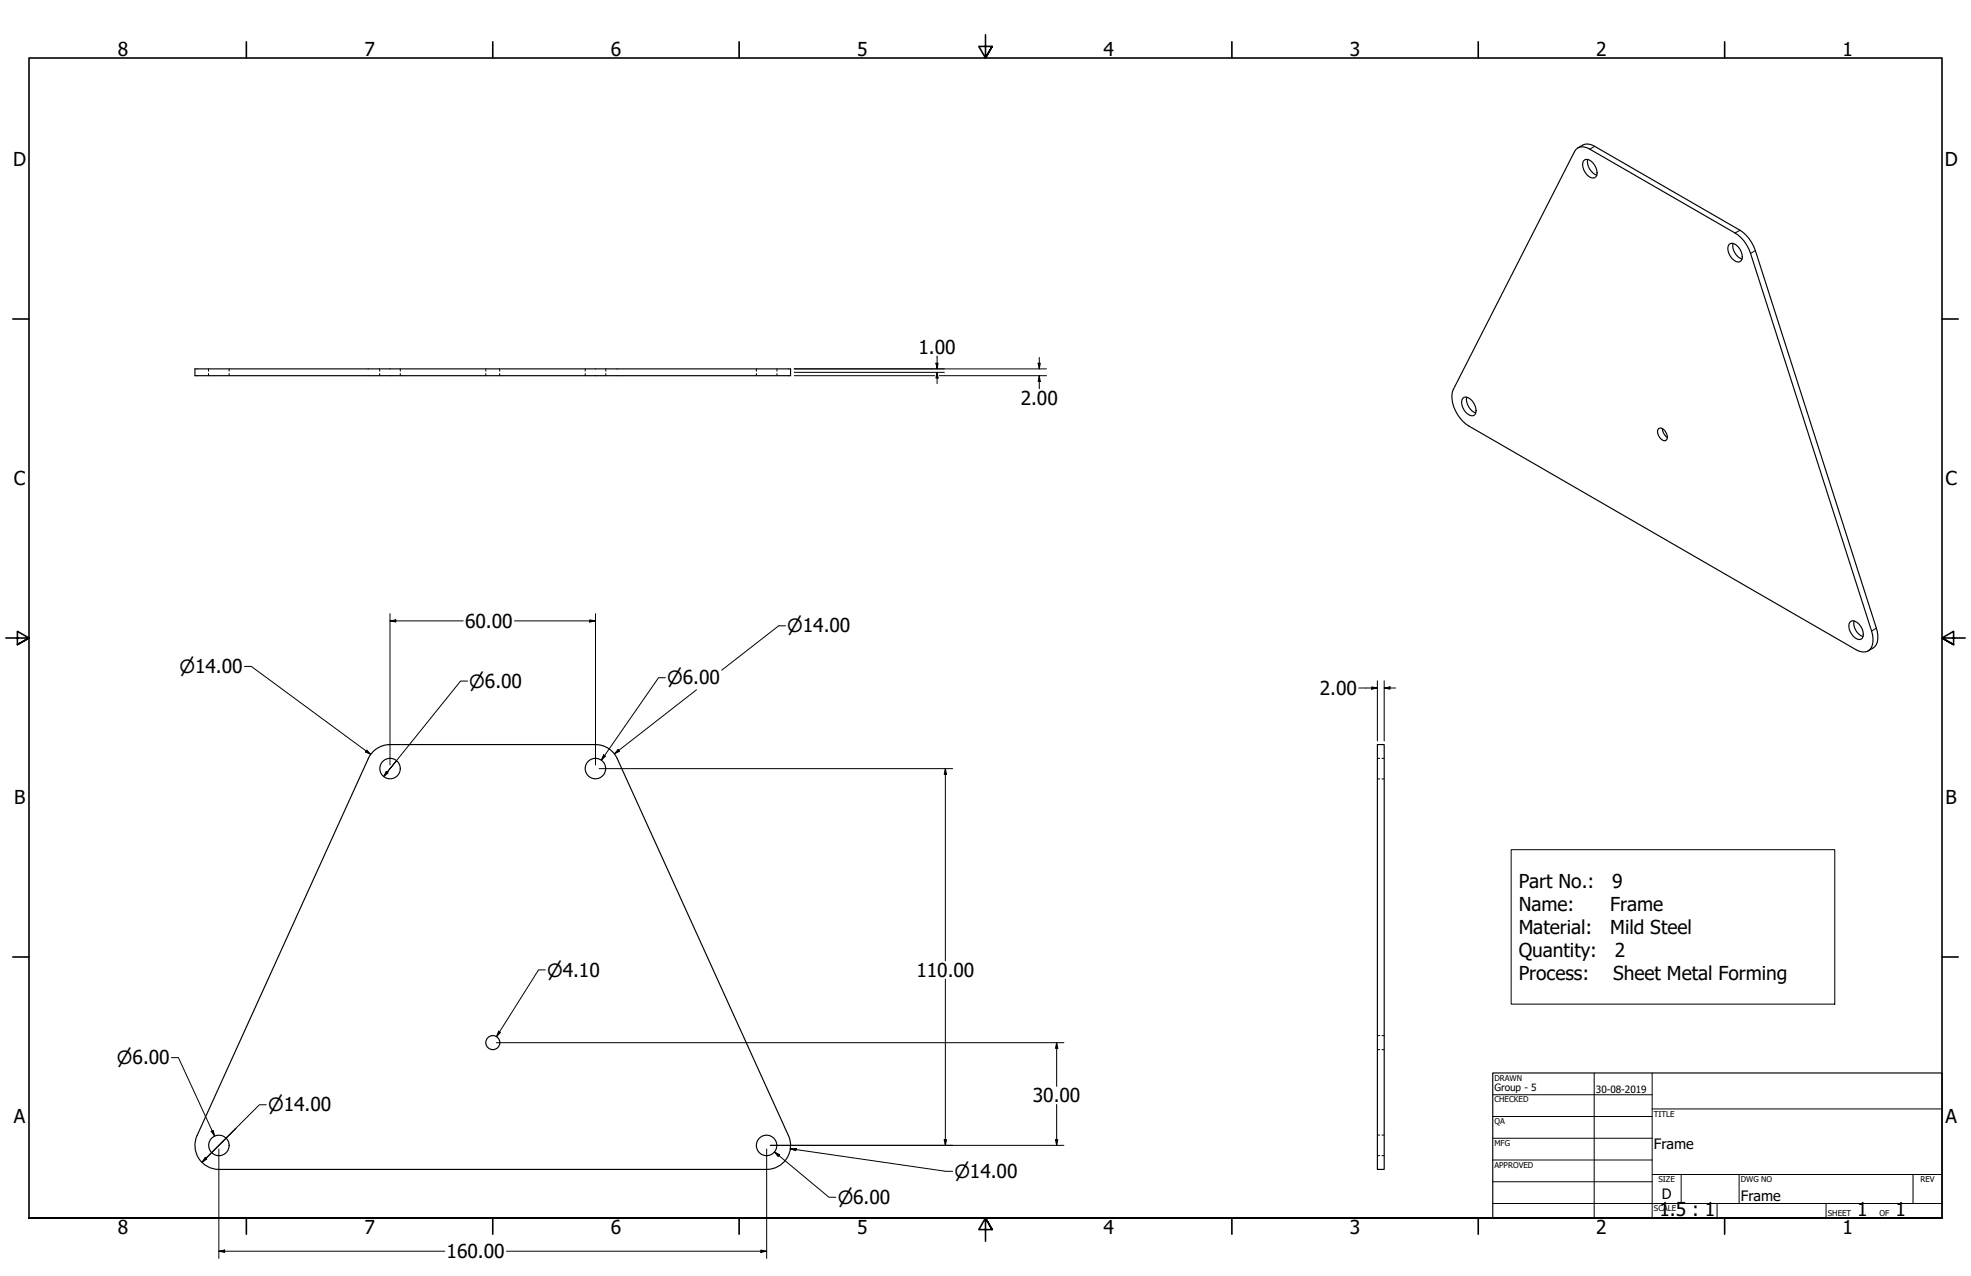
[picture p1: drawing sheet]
<svg xmlns="http://www.w3.org/2000/svg" width="864mm" height="559mm" viewBox="0 0 864 559" stroke-linecap="round" stroke-linejoin="round" font-family="sans-serif">
<!-- layer: Visible (ANSI) -->
<g fill="none" stroke="#000" stroke-width=".51">
<path d="M690.6 65.4a4.5 4.5 0 0 1 6-.1l63.6 36.7a16.1 16.1 0 0 1 6.8 9l53 165.4a8.3 8.3 0 0 1-.9 8.2 4.9 4.9 0 0 1-5.9-.1l-169.6-97.9a15.8 15.8 0 0 1-7.3-14.8zM691.3 64.8a5.8 5.8 0 0 1 7.4-.7l63.7 36.7a16.5 16.5 0 0 1 6.7 8.9l53 165.4a8.4 8.4 0 0 1-.7 8.1l-2.9 1.9M693.9 70.4a2.58 2.58 0 0 1 4 .9 5.4 5.4 0 0 1 1.4 6.1 2.58 2.58 0 0 1-4-.9 5.4 5.4 0 0 1-1.4-6.1zM695.6 69.9a6.4 6.4 0 0 0 4 6.8M757.6 107.1a2.58 2.58 0 0 1 4 1 5.4 5.4 0 0 1 1.3 6.1 2.15 2.15 0 0 1-3.1-.2 6 6 0 0 1-2.2-6.9zM759.3 106.6a6.4 6.4 0 0 0 4 6.9M85.4 161.5h261v3h-261zM640.9 174.4a3.4 3.4 0 0 1 4.8 2 4 4 0 0 1 0 5.6 5.5 5.5 0 0 1-5.2-6.8zM642.6 173.9a6.4 6.4 0 0 0 4 6.9M726.8 187.6a3.1 3.1 0 0 1 3.6 3 1.7 1.7 0 0 1-.9 2.4 3.9 3.9 0 0 1-2.7-5.4zM728.3 187.7a5 5 0 0 0 2.3 3.9M810.6 272.4a3.4 3.4 0 0 1 4.7 2 4 4 0 0 1 0 5.6 4.8 4.8 0 0 1-4.7-3.6 4.1 4.1 0 0 1 0-4z"/>
<path d="M812.4 271.9a6.3 6.3 0 0 0 3.9 6.9M603.5 326.1h3v186h-3zM95.9 512.1h240M95.9 512.1a10.5 10.5 0 0 1-9.5-14.8l74.9-165.1a10.5 10.5 0 0 1 9.6-6.1h90a10.5 10.5 0 0 1 9.6 6.1l74.9 165.1a10.5 10.5 0 0 1-9.5 14.8"/>
<circle cx="170.9" cy="336.6" r="4.5"/>
<circle cx="260.9" cy="336.6" r="4.5"/>
<circle cx="215.9" cy="456.6" r="3.1"/>
<circle cx="95.9" cy="501.6" r="4.5"/>
<circle cx="335.9" cy="501.6" r="4.5"/>
</g>
<!-- layer: Hidden (ANSI) -->
<g fill="none" stroke="#000" stroke-width=".44">
<path d="M91.4 161.5v1.1M91.4 163.6v.9M100.4 161.5v1.1M100.4 163.6v.9M166.4 161.5v1.1M166.4 163.6v.9M175.4 161.5v1.1M175.4 163.6v.9M212.9 161.5v1.1M212.9 163.6v.9M218.9 161.5v1.1M218.9 163.6v.9"/>
<path d="M256.4 161.5v1.1M256.4 163.6v.9M265.4 161.5v1.1M265.4 163.6v.9M331.4 161.5v1.1M331.4 163.6v.9M340.4 161.5v1.1M340.4 163.6v.9M603.5 332.1h1M605.5 332.1h1M603.5 341.1h1M605.5 341.1h1"/>
<path d="M603.5 459.7h1M603.5 453.5h1M605.5 459.7h1M605.5 453.5h1M603.5 497.1h1M605.5 497.1h1M603.5 506.1h1M605.5 506.1h1"/>
</g>
<!-- layer: Visible Narrow (ANSI) -->
<path d="M698.7 64.1l-2.1 1.2M762.4 100.8l-2.2 1.2M769.1 109.7l-2.1 1.3M822.1 275.1l-2.1 1.3" fill="none" stroke="#000" stroke-width=".44"/>
<!-- layer: Border (ANSI) -->
<g fill="none" stroke="#000" stroke-width=".7">
<path d="M107.9 18.3v7.1M215.9 18.3v7.1M323.8 18.3v7.1M431.8 15.2v10.2l-2.9-5.1h5.8l-2.9 5.1 2.9-5.1M539.8 18.3v7.1M647.7 18.3v7.1M755.6 18.3v7.1M5.6 139.7h7.1M850.9 139.7h7.1M2.5 279.4h10.2l-5.1-2.9v5.8l5.1-2.9-5.1 2.9M861.1 279.4h-10.2l5.1-2.9v5.8l-5.1-2.9 5.1 2.9M5.6 419.1h7.1"/>
<path d="M850.9 419.1h7.1M12.7 533.4v-508h838.2v508h-838.2h838.2M107.9 533.4v7.1M215.9 533.4v7.1M323.8 533.4v7.1M434.7 538.5l-2.9-5.1 2.9 5.1h-5.8l2.9-5.1v10.2M539.8 533.4v7.1M647.7 533.4v7.1M755.6 533.4v7.1"/>
</g>
<!-- layer: Title (ANSI) -->
<g fill="none" stroke="#000" stroke-width=".44">
<path d="M654 479.4h69.9M698.5 469.9v63.5M723.9 469.9v63.5M654 488.9h69.9M654 498.5h69.9M723.9 485.6h127M654 508h69.9M654 517.5h69.9M723.9 514.3h127M736.6 514.3v12.7M762 514.3v12.7M838.2 514.3v12.7"/>
<path d="M654 527h196.9M752.3 527v6.4M800.1 527v6.4"/>
</g>
<path d="M654 469.9h196.9v63.5h-196.9z" fill="none" stroke="#000" stroke-width=".51"/>
<!-- layer: Dimension (ANSI) -->
<g fill="none" stroke="#000" stroke-width=".44">
<path d="M410.1 159.1h.9l-.4 2.4zM410.6 155.9v5.6M454.9 159.1h.9l-.4 2.4zM455.4 156.5v5M348 161.5h110.5M348 163.1h65.8M348 164.5h61.6M410.6 163.1l.4 2.4h-.9zM410.6 163.1v4.9M411.5 164.5h47M455.4 164.5l.4 2.6h-.9zM455.4 164.5v5.7"/>
<path d="M170.9 271.9l2.5-.4v.9zM170.9 271.9h32M170.9 268.7v66.3M225.4 271.9h35.5M258.4 271.5l2.5 .4-2.5 .5zM260.9 268.7v66.3M344.2 274.1h-3l-25 19.4M107.1 291.8h3l52.3 38.6M204.9 298.3h-3.1l-32.1 39.8 4-5M291.5 296.8h-3l-25 36.1M603.5 298.1v26.4M606.5 298.1v26.4"/>
<path d="M305.2 302.1l-36 28M595.3 301.3h8.2M601 300.8l2.5 .5-2.5 .5zM606.5 301.3l2.5-.5v1zM606.5 301.3h5M160.7 328.5l1.7 1.9-2.3-1.1zM169.2 337.8l.9 .7-2 1.6zM169.7 338.1l-1.6 2M262.5 336.6h154.9M264.5 330.6l.8 .6-1.8 1.7zM270.8 328.2l.7 .8-2.3 1.1zM414.2 336.6l.5 2.5h-1z"/>
<path d="M414.2 336.6v84.2M239 424.8h-3l-18.4 29.2M414.2 428.8v72.8M217.5 456.6h248.7M218.4 451.6l.9 .5-1.7 1.9zM463 456.6l.5 2.5h-1zM463 456.6v19.1M75.1 463.2h3.1l15.8 34.3M92.5 495.4l.9-.4 .6 2.5zM116.6 483.8h-2.9l-23.5 23.4 13.1-13M413.7 499.1h1l-.5 2.5zM462.5 499.1h1l-.5 2.5z"/>
<path d="M463 483.7v17.9M89.9 506.9l.7 .7-2.1 1.4zM90.2 507.2l-1.7 1.8M95.9 503.2v47.9M335.9 503.2v47.9M337.5 501.6h128.7M339.3 504.5l2.3 1.2-.7 .8zM339.3 504.5l23.9 19.8h3M346.3 503.1l2.6-.1-.2 .9zM346.3 503.1l68.1 9.9h3M95.9 547.9l2.5-.5v1zM95.9 547.9h99"/>
<path d="M221.9 547.9h114M333.4 547.4l2.5 .5-2.5 .5z"/>
</g>
<g fill="#000">
<path d="M410.1 159.1h.9l-.4 2.4z" fill-rule="evenodd"/>
<path d="M454.9 159.1h.9l-.4 2.4z" fill-rule="evenodd"/>
<path d="M410.6 163.1l.4 2.4h-.9z" fill-rule="evenodd"/>
<path d="M455.4 164.5l.4 2.6h-.9z" fill-rule="evenodd"/>
<path d="M170.9 271.9l2.5-.4v.9z" fill-rule="evenodd"/>
<path d="M258.4 271.5l2.5 .4-2.5 .5z" fill-rule="evenodd"/>
<path d="M601 300.8l2.5 .5-2.5 .5z" fill-rule="evenodd"/>
<path d="M606.5 301.3l2.5-.5v1z" fill-rule="evenodd"/>
<path d="M160.7 328.5l1.7 1.9-2.3-1.1z" fill-rule="evenodd"/>
<path d="M169.2 337.8l.9 .7-2 1.6z" fill-rule="evenodd"/>
<path d="M264.5 330.6l.8 .6-1.8 1.7z" fill-rule="evenodd"/>
<path d="M270.8 328.2l.7 .8-2.3 1.1z" fill-rule="evenodd"/>
<path d="M414.2 336.6l.5 2.5h-1z" fill-rule="evenodd"/>
<path d="M218.4 451.6l.9 .5-1.7 1.9z" fill-rule="evenodd"/>
<path d="M463 456.6l.5 2.5h-1z" fill-rule="evenodd"/>
<path d="M92.5 495.4l.9-.4 .6 2.5z" fill-rule="evenodd"/>
<path d="M413.7 499.1h1l-.5 2.5z" fill-rule="evenodd"/>
<path d="M462.5 499.1h1l-.5 2.5z" fill-rule="evenodd"/>
<path d="M89.9 506.9l.7 .7-2.1 1.4z" fill-rule="evenodd"/>
<path d="M339.3 504.5l2.3 1.2-.7 .8z" fill-rule="evenodd"/>
<path d="M346.3 503.1l2.6-.1-.2 .9z" fill-rule="evenodd"/>
<path d="M95.9 547.9l2.5-.5v1z" fill-rule="evenodd"/>
<path d="M333.4 547.4l2.5 .5-2.5 .5z" fill-rule="evenodd"/>
</g>
<!-- layer: Symbol (ANSI) -->
<path d="M662.1 372.1h141.8v67.6h-141.8z" fill="none" stroke="#000" stroke-width=".44"/>
<g font-size="8.4">
<text x="51.7" y="24.4">8</text>
<text x="159.6" y="24.4">7</text>
<text x="267.6" y="24.4">6</text>
<text x="375.5" y="24.4">5</text>
<text x="483.5" y="24.4">4</text>
<text x="591.4" y="24.4">3</text>
<text x="699.4" y="24.4">2</text>
<text x="807.3" y="24.4">1</text>
<text x="5.8" y="72.9">D</text>
<text x="852.1" y="72.9">D</text>
<text x="402.5" y="154.9">1.00</text>
<text x="447.2" y="177.3">2.00</text>
<text x="6.1" y="212.6">C</text>
<text x="852.4" y="212.6">C</text>
<text x="203.8" y="275">60.00</text>
<text x="578.3" y="304.4">2.00</text>
<text x="6.2" y="352.3">B</text>
<text x="852.5" y="352.3">B</text>
<text x="665.4" y="388.9">Part No.:</text>
<text x="706.4" y="388.9">9</text>
<text x="665.4" y="398.9">Name:</text>
<text x="705.5" y="398.9">Frame</text>
<text x="665.4" y="408.9">Material:</text>
<text x="705.5" y="408.9">Mild Steel</text>
<text x="665.4" y="419">Quantity:</text>
<text x="707.6" y="419">2</text>
<text x="401.5" y="427.9">110.00</text>
<text x="665.4" y="429">Process:</text>
<text x="706.8" y="429">Sheet Metal Forming</text>
<text x="452.6" y="482.7">30.00</text>
<text x="6.1" y="492">A</text>
<text x="852.4" y="492">A</text>
<text x="727.1" y="532.5">1.5 : 1</text>
<text x="813.8" y="532.6">1</text>
<text x="830.5" y="532.6">1</text>
<text x="51.7" y="540.5">8</text>
<text x="159.6" y="540.5">7</text>
<text x="267.6" y="540.5">6</text>
<text x="375.5" y="540.5">5</text>
<text x="483.5" y="540.5">4</text>
<text x="591.4" y="540.5">3</text>
<text x="699.4" y="540.5">2</text>
<text x="807.3" y="540.5">1</text>
<text x="195.7" y="551">160.00</text>
</g>
<g font-size="8">
<text x="344.9" y="277">⌀14.00</text>
<text x="78.7" y="294.8">⌀14.00</text>
<text x="292.4" y="299.7">⌀6.00</text>
<text x="205.6" y="301.2">⌀6.00</text>
<text x="239.8" y="427.7">⌀4.10</text>
<text x="51.2" y="466.1">⌀6.00</text>
<text x="117.5" y="486.7">⌀14.00</text>
<text x="418.2" y="515.9">⌀14.00</text>
<text x="367" y="527.2">⌀6.00</text>
</g>
<g font-size="6.3">
<text x="724.7" y="503.3">Frame</text>
<text x="728.1" y="524.9">D</text>
<text x="762.8" y="526.2">Frame</text>
</g>
<g font-size="4.4">
<text x="654.8" y="477.8">Group - 5</text>
<text x="699.3" y="478.6">30-08-2019</text>
</g>
<g font-size="3.5">
<text x="654.8" y="473.2">DRAWN</text>
<text x="654.8" y="482.8">CHECKED</text>
<text x="724.7" y="488.9">TITLE</text>
<text x="654.8" y="492.3">QA</text>
<text x="654.8" y="501.8">MFG</text>
<text x="654.8" y="511.4">APPROVED</text>
<text x="726.7" y="517.7">SIZE</text>
<text x="762.8" y="517.7">DWG NO</text>
<text x="841.4" y="517.7">REV</text>
<text x="724.7" y="530.4">SCALE</text>
<text x="800.9" y="532.6">SHEET</text>
<text x="823.5" y="532.6">OF</text>
</g>
</svg>
